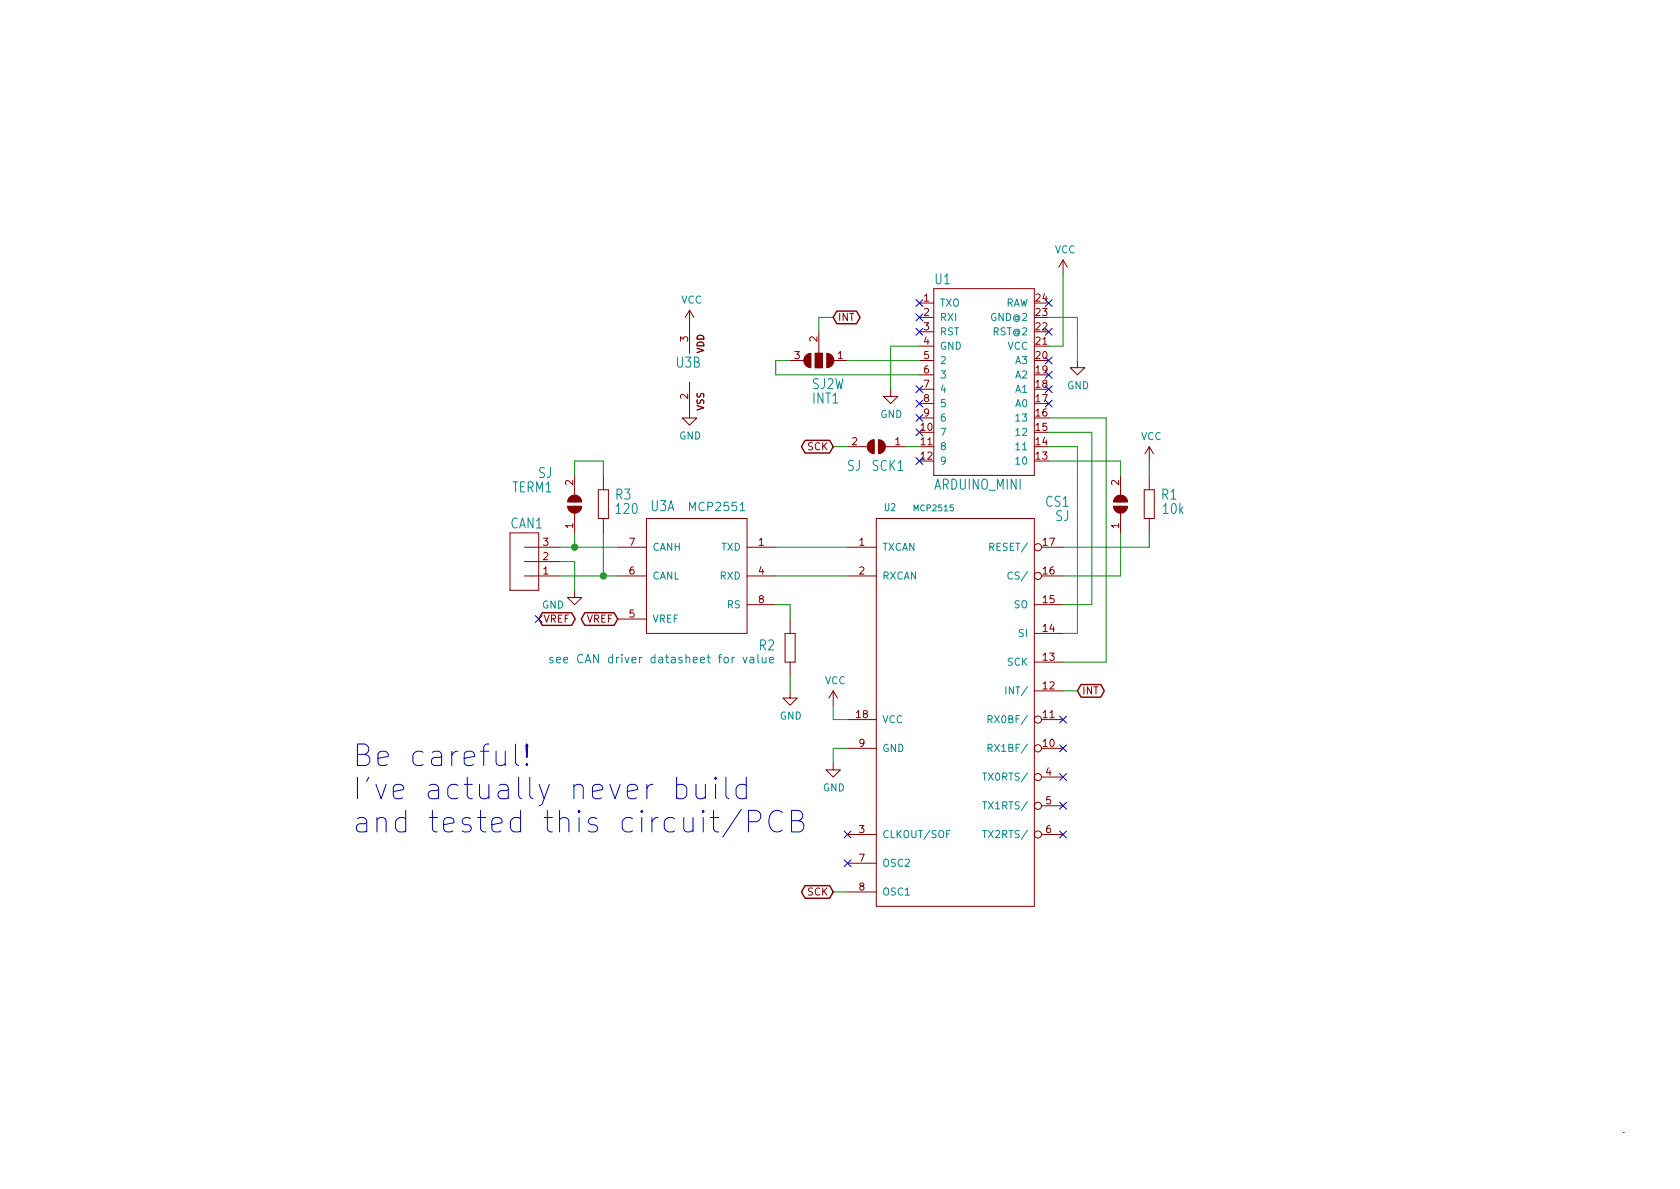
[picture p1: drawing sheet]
<?xml version="1.0" encoding="utf-8"?>
<!DOCTYPE eagle SYSTEM "eagle.dtd">
<!--
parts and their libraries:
SparkFun-Boards: Licensing: Creative Commons ShareAlike 4.0 International - https://creativecommons.org/licenses/by-sa/4.0
-->
<eagle version="7.5.0">
<drawing>
<settings>
<setting alwaysvectorfont="no"/>
<setting verticaltext="up"/>
</settings>
<grid distance="0.1" unitdist="inch" unit="inch" style="lines" multiple="1" display="no" altdistance="0.01" altunitdist="inch" altunit="inch"/>
<schematic xreflabel="%F%N/%S.%C%R" xrefpart="/%S.%C%R">
<libraries>
<library name="SparkFun-Boards">
<symbols>
<symbol name="ARDUINO_MINI">
<wire x1="-7.62" y1="15.24" x2="-7.62" y2="-17.78" width="0.254" layer="94"/>
<wire x1="-7.62" y1="-17.78" x2="10.16" y2="-17.78" width="0.254" layer="94"/>
<wire x1="10.16" y1="-17.78" x2="10.16" y2="15.24" width="0.254" layer="94"/>
<wire x1="10.16" y1="15.24" x2="-7.62" y2="15.24" width="0.254" layer="94"/>
<text x="-7.62" y="16.002" size="1.778" layer="95">&gt;NAME</text>
<text x="-7.62" y="-20.32" size="1.778" layer="96">&gt;VALUE</text>
<pin name="2" x="-10.16" y="2.54" length="short"/>
<pin name="3" x="-10.16" y="0" length="short"/>
<pin name="4" x="-10.16" y="-2.54" length="short"/>
<pin name="5" x="-10.16" y="-5.08" length="short"/>
<pin name="6" x="-10.16" y="-7.62" length="short"/>
<pin name="7" x="-10.16" y="-10.16" length="short"/>
<pin name="8" x="-10.16" y="-12.7" length="short"/>
<pin name="9" x="-10.16" y="-15.24" length="short"/>
<pin name="10" x="12.7" y="-15.24" length="short" rot="R180"/>
<pin name="11" x="12.7" y="-12.7" length="short" rot="R180"/>
<pin name="12" x="12.7" y="-10.16" length="short" rot="R180"/>
<pin name="13" x="12.7" y="-7.62" length="short" rot="R180"/>
<pin name="A0" x="12.7" y="-5.08" length="short" rot="R180"/>
<pin name="A1" x="12.7" y="-2.54" length="short" rot="R180"/>
<pin name="A2" x="12.7" y="0" length="short" rot="R180"/>
<pin name="A3" x="12.7" y="2.54" length="short" rot="R180"/>
<pin name="GND" x="-10.16" y="5.08" length="short"/>
<pin name="GND@2" x="12.7" y="10.16" length="short" rot="R180"/>
<pin name="RAW" x="12.7" y="12.7" length="short" rot="R180"/>
<pin name="RST" x="-10.16" y="7.62" length="short"/>
<pin name="RST@2" x="12.7" y="7.62" length="short" rot="R180"/>
<pin name="RXI" x="-10.16" y="10.16" length="short"/>
<pin name="TXO" x="-10.16" y="12.7" length="short"/>
<pin name="VCC" x="12.7" y="5.08" length="short" rot="R180"/>
</symbol>
</symbols>
<devicesets>
<deviceset name="ARDUINO_MINI">
<gates>
<gate name="G$1" symbol="ARDUINO_MINI" x="0" y="2.54"/>
</gates>
<devices>
<device name="" package="ARDUINO_MINI">
<connects>
<connect gate="G$1" pin="10" pad="13"/>
<connect gate="G$1" pin="11" pad="14"/>
<connect gate="G$1" pin="12" pad="15"/>
<connect gate="G$1" pin="13" pad="16"/>
<connect gate="G$1" pin="2" pad="5"/>
<connect gate="G$1" pin="3" pad="6"/>
<connect gate="G$1" pin="4" pad="7"/>
<connect gate="G$1" pin="5" pad="8"/>
<connect gate="G$1" pin="6" pad="9"/>
<connect gate="G$1" pin="7" pad="10"/>
<connect gate="G$1" pin="8" pad="11"/>
<connect gate="G$1" pin="9" pad="12"/>
<connect gate="G$1" pin="A0" pad="17"/>
<connect gate="G$1" pin="A1" pad="18"/>
<connect gate="G$1" pin="A2" pad="19"/>
<connect gate="G$1" pin="A3" pad="20"/>
<connect gate="G$1" pin="GND" pad="4"/>
<connect gate="G$1" pin="GND@2" pad="23"/>
<connect gate="G$1" pin="RAW" pad="24"/>
<connect gate="G$1" pin="RST" pad="3"/>
<connect gate="G$1" pin="RST@2" pad="22"/>
<connect gate="G$1" pin="RXI" pad="2"/>
<connect gate="G$1" pin="TXO" pad="1"/>
<connect gate="G$1" pin="VCC" pad="21"/>
</connects>
<technologies>
<technology name=""/>
</technologies>
</device>
</devices>
</deviceset>
</devicesets>
</library>
<library name="jumper">
<symbols>
<symbol name="SJ_2">
<wire x1="-0.635" y1="-1.397" x2="0.635" y2="-1.397" width="1.27" layer="94" curve="180" cap="flat"/>
<wire x1="-0.635" y1="1.397" x2="0.635" y2="1.397" width="1.27" layer="94" curve="-180" cap="flat"/>
<wire x1="1.27" y1="-0.635" x2="-1.27" y2="-0.635" width="0.1524" layer="94"/>
<wire x1="-1.27" y1="-0.635" x2="-1.27" y2="0" width="0.1524" layer="94"/>
<wire x1="-1.27" y1="0" x2="-1.27" y2="0.635" width="0.1524" layer="94"/>
<wire x1="-1.27" y1="0.635" x2="1.27" y2="0.635" width="0.1524" layer="94"/>
<wire x1="1.27" y1="0.635" x2="1.27" y2="-0.635" width="0.1524" layer="94"/>
<wire x1="-2.54" y1="0" x2="-1.27" y2="0" width="0.1524" layer="94"/>
<text x="2.54" y="0.381" size="1.778" layer="95">&gt;NAME</text>
<text x="2.54" y="-1.905" size="1.778" layer="96">&gt;VALUE</text>
<rectangle x1="-1.27" y1="-0.635" x2="1.27" y2="0.635" layer="94"/>
<pin name="3" x="0" y="-5.08" visible="pad" length="short" direction="pas" rot="R90"/>
<pin name="1" x="0" y="5.08" visible="pad" length="short" direction="pas" rot="R270"/>
<pin name="2" x="-5.08" y="0" visible="pad" length="short" direction="pas"/>
</symbol>
<symbol name="SJ">
<wire x1="0.381" y1="0.635" x2="0.381" y2="-0.635" width="1.27" layer="94" curve="-180" cap="flat"/>
<wire x1="-0.381" y1="-0.635" x2="-0.381" y2="0.635" width="1.27" layer="94" curve="-180" cap="flat"/>
<wire x1="2.54" y1="0" x2="1.651" y2="0" width="0.1524" layer="94"/>
<wire x1="-2.54" y1="0" x2="-1.651" y2="0" width="0.1524" layer="94"/>
<text x="-2.54" y="2.54" size="1.778" layer="95">&gt;NAME</text>
<text x="-2.54" y="-3.81" size="1.778" layer="96">&gt;VALUE</text>
<pin name="2" x="5.08" y="0" visible="pad" length="short" direction="pas" swaplevel="1" rot="R180"/>
<pin name="1" x="-5.08" y="0" visible="pad" length="short" direction="pas" swaplevel="1"/>
</symbol>
</symbols>
<devicesets>
<deviceset name="SJ2W" prefix="SJ" uservalue="yes">
<gates>
<gate name="G$1" symbol="SJ_2" x="0" y="0"/>
</gates>
<devices>
<device name="W" package="SJ_2W">
<connects>
<connect gate="G$1" pin="1" pad="1"/>
<connect gate="G$1" pin="2" pad="2"/>
<connect gate="G$1" pin="3" pad="3"/>
</connects>
<technologies>
<technology name=""/>
</technologies>
</device>
<device name="" package="SJ_2">
<connects>
<connect gate="G$1" pin="1" pad="1"/>
<connect gate="G$1" pin="2" pad="2"/>
<connect gate="G$1" pin="3" pad="3"/>
</connects>
<technologies>
<technology name=""/>
</technologies>
</device>
</devices>
</deviceset>
<deviceset name="SJ" prefix="SJ" uservalue="yes">
<gates>
<gate name="1" symbol="SJ" x="0" y="0"/>
</gates>
<devices>
<device name="" package="SJ">
<connects>
<connect gate="1" pin="1" pad="1"/>
<connect gate="1" pin="2" pad="2"/>
</connects>
<technologies>
<technology name=""/>
</technologies>
</device>
<device name="W" package="SJW">
<connects>
<connect gate="1" pin="1" pad="1"/>
<connect gate="1" pin="2" pad="2"/>
</connects>
<technologies>
<technology name=""/>
</technologies>
</device>
</devices>
</deviceset>
</devicesets>
</library>
<library name="MCP2515_MT">
<symbols>
<symbol name="MCP2515-DIL">
<wire x1="-12.7" y1="33.02" x2="-12.7" y2="-35.56" width="0.254" layer="94"/>
<wire x1="-12.7" y1="-35.56" x2="15.24" y2="-35.56" width="0.254" layer="94"/>
<wire x1="15.24" y1="-35.56" x2="15.24" y2="33.02" width="0.254" layer="94"/>
<wire x1="15.24" y1="33.02" x2="-12.7" y2="33.02" width="0.254" layer="94"/>
<text x="-2.54" y="35.56" size="1.27" layer="95">&gt;NAME</text>
<text x="-2.54" y="-38.1" size="1.27" layer="96">&gt;VALUE</text>
<pin name="RESET/" x="20.32" y="27.94" length="middle" direction="in" function="dot" rot="R180"/>
<pin name="CS/" x="20.32" y="22.86" length="middle" direction="in" function="dot" rot="R180"/>
<pin name="SO" x="20.32" y="17.78" length="middle" direction="out" rot="R180"/>
<pin name="SI" x="20.32" y="12.7" length="middle" direction="in" rot="R180"/>
<pin name="SCK" x="20.32" y="7.62" length="middle" direction="in" rot="R180"/>
<pin name="INT/" x="20.32" y="2.54" length="middle" direction="out" rot="R180"/>
<pin name="RX0BF/" x="20.32" y="-2.54" length="middle" function="dot" rot="R180"/>
<pin name="RX1BF/" x="20.32" y="-7.62" length="middle" function="dot" rot="R180"/>
<pin name="TX0RTS/" x="20.32" y="-12.7" length="middle" function="dot" rot="R180"/>
<pin name="VCC" x="-17.78" y="-2.54" length="middle" direction="pwr"/>
<pin name="GND" x="-17.78" y="-7.62" length="middle" direction="sup"/>
<pin name="TXCAN" x="-17.78" y="27.94" length="middle" direction="out"/>
<pin name="RXCAN" x="-17.78" y="22.86" length="middle" direction="in"/>
<pin name="OSC1" x="-17.78" y="-33.02" length="middle"/>
<pin name="OSC2" x="-17.78" y="-27.94" length="middle"/>
<pin name="CLKOUT/SOF" x="-17.78" y="-22.86" length="middle"/>
<pin name="TX1RTS/" x="20.32" y="-17.78" length="middle" function="dot" rot="R180"/>
<pin name="TX2RTS/" x="20.32" y="-22.86" length="middle" function="dot" rot="R180"/>
</symbol>
</symbols>
<devicesets>
<deviceset name="MCP2515*">
<gates>
<gate name="G$1" symbol="MCP2515-DIL" x="-5.08" y="2.54"/>
</gates>
<devices>
<device name="DIL" package="DIL18">
<connects>
<connect gate="G$1" pin="CLKOUT/SOF" pad="3"/>
<connect gate="G$1" pin="CS/" pad="16"/>
<connect gate="G$1" pin="GND" pad="9"/>
<connect gate="G$1" pin="INT/" pad="12"/>
<connect gate="G$1" pin="OSC1" pad="8"/>
<connect gate="G$1" pin="OSC2" pad="7"/>
<connect gate="G$1" pin="RESET/" pad="17"/>
<connect gate="G$1" pin="RX0BF/" pad="11"/>
<connect gate="G$1" pin="RX1BF/" pad="10"/>
<connect gate="G$1" pin="RXCAN" pad="2"/>
<connect gate="G$1" pin="SCK" pad="13"/>
<connect gate="G$1" pin="SI" pad="14"/>
<connect gate="G$1" pin="SO" pad="15"/>
<connect gate="G$1" pin="TX0RTS/" pad="4"/>
<connect gate="G$1" pin="TX1RTS/" pad="5"/>
<connect gate="G$1" pin="TX2RTS/" pad="6"/>
<connect gate="G$1" pin="TXCAN" pad="1"/>
<connect gate="G$1" pin="VCC" pad="18"/>
</connects>
<technologies>
<technology name=""/>
</technologies>
</device>
<device name="TSOP" package="TSSOP20">
<connects>
<connect gate="G$1" pin="CLKOUT/SOF" pad="3"/>
<connect gate="G$1" pin="CS/" pad="18"/>
<connect gate="G$1" pin="GND" pad="10"/>
<connect gate="G$1" pin="INT/" pad="13"/>
<connect gate="G$1" pin="OSC1" pad="9"/>
<connect gate="G$1" pin="OSC2" pad="8"/>
<connect gate="G$1" pin="RESET/" pad="19"/>
<connect gate="G$1" pin="RX0BF/" pad="12"/>
<connect gate="G$1" pin="RX1BF/" pad="11"/>
<connect gate="G$1" pin="RXCAN" pad="2"/>
<connect gate="G$1" pin="SCK" pad="14"/>
<connect gate="G$1" pin="SI" pad="16"/>
<connect gate="G$1" pin="SO" pad="17"/>
<connect gate="G$1" pin="TX0RTS/" pad="4"/>
<connect gate="G$1" pin="TX1RTS/" pad="5"/>
<connect gate="G$1" pin="TX2RTS/" pad="7"/>
<connect gate="G$1" pin="TXCAN" pad="1"/>
<connect gate="G$1" pin="VCC" pad="20"/>
</connects>
<technologies>
<technology name=""/>
</technologies>
</device>
<device name="SO" package="SO18L">
<connects>
<connect gate="G$1" pin="CLKOUT/SOF" pad="3"/>
<connect gate="G$1" pin="CS/" pad="16"/>
<connect gate="G$1" pin="GND" pad="9"/>
<connect gate="G$1" pin="INT/" pad="12"/>
<connect gate="G$1" pin="OSC1" pad="8"/>
<connect gate="G$1" pin="OSC2" pad="7"/>
<connect gate="G$1" pin="RESET/" pad="17"/>
<connect gate="G$1" pin="RX0BF/" pad="11"/>
<connect gate="G$1" pin="RX1BF/" pad="10"/>
<connect gate="G$1" pin="RXCAN" pad="2"/>
<connect gate="G$1" pin="SCK" pad="13"/>
<connect gate="G$1" pin="SI" pad="14"/>
<connect gate="G$1" pin="SO" pad="15"/>
<connect gate="G$1" pin="TX0RTS/" pad="4"/>
<connect gate="G$1" pin="TX1RTS/" pad="5"/>
<connect gate="G$1" pin="TX2RTS/" pad="6"/>
<connect gate="G$1" pin="TXCAN" pad="1"/>
<connect gate="G$1" pin="VCC" pad="18"/>
</connects>
<technologies>
<technology name=""/>
</technologies>
</device>
</devices>
</deviceset>
</devicesets>
</library>
<library name="microchip_can">
<symbols>
<symbol name="MCP2551">
<wire x1="-10.16" y1="10.16" x2="-10.16" y2="-10.16" width="0.254" layer="94"/>
<wire x1="-10.16" y1="-10.16" x2="7.62" y2="-10.16" width="0.254" layer="94"/>
<wire x1="7.62" y1="-10.16" x2="7.62" y2="10.16" width="0.254" layer="94"/>
<wire x1="7.62" y1="10.16" x2="-10.16" y2="10.16" width="0.254" layer="94"/>
<text x="-10.16" y="11.43" size="1.778" layer="95">&gt;NAME</text>
<text x="-10.16" y="-12.7" size="1.778" layer="96">&gt;VALUE</text>
<pin name="CANH" x="12.7" y="5.08" length="middle" rot="R180"/>
<pin name="CANL" x="12.7" y="0" length="middle" rot="R180"/>
<pin name="TXD" x="-15.24" y="5.08" length="middle" direction="in"/>
<pin name="RXD" x="-15.24" y="0" length="middle" direction="out"/>
<pin name="RS" x="-15.24" y="-5.08" length="middle" direction="in"/>
<pin name="VREF" x="12.7" y="-7.62" length="middle" direction="pwr" rot="R180"/>
</symbol>
<symbol name="PWRN">
<text x="-2.54" y="0" size="1.778" layer="95">&gt;NAME</text>
<text x="2.54" y="-7.62" size="1.4224" layer="95" rot="R90">VSS</text>
<text x="2.54" y="2.54" size="1.4224" layer="95" rot="R90">VDD</text>
<text x="-2.54" y="0" size="1.778" layer="95">&gt;NAME</text>
<text x="2.54" y="-7.62" size="1.4224" layer="95" rot="R90">VSS</text>
<text x="2.54" y="2.54" size="1.4224" layer="95" rot="R90">VDD</text>
<pin name="VSS" x="0" y="-7.62" visible="pad" length="middle" direction="pwr" rot="R90"/>
<pin name="VDD" x="0" y="7.62" visible="pad" length="middle" direction="pwr" rot="R270"/>
</symbol>
</symbols>
<devicesets>
<deviceset name="MCP2551" prefix="U">
<gates>
<gate name="&gt;NAME" symbol="MCP2551" x="0" y="0"/>
<gate name="P" symbol="PWRN" x="-30.48" y="2.54" addlevel="request"/>
</gates>
<devices>
<device name="P" package="DIL8">
<connects>
<connect gate="&gt;NAME" pin="CANH" pad="7"/>
<connect gate="&gt;NAME" pin="CANL" pad="6"/>
<connect gate="&gt;NAME" pin="RS" pad="8"/>
<connect gate="&gt;NAME" pin="RXD" pad="4"/>
<connect gate="&gt;NAME" pin="TXD" pad="1"/>
<connect gate="&gt;NAME" pin="VREF" pad="5"/>
<connect gate="P" pin="VDD" pad="3"/>
<connect gate="P" pin="VSS" pad="2"/>
</connects>
<technologies>
<technology name=""/>
</technologies>
</device>
<device name="SN" package="SO-08">
<connects>
<connect gate="&gt;NAME" pin="CANH" pad="7"/>
<connect gate="&gt;NAME" pin="CANL" pad="6"/>
<connect gate="&gt;NAME" pin="RS" pad="8"/>
<connect gate="&gt;NAME" pin="RXD" pad="4"/>
<connect gate="&gt;NAME" pin="TXD" pad="1"/>
<connect gate="&gt;NAME" pin="VREF" pad="5"/>
<connect gate="P" pin="VDD" pad="3"/>
<connect gate="P" pin="VSS" pad="2"/>
</connects>
<technologies>
<technology name=""/>
</technologies>
</device>
</devices>
</deviceset>
</devicesets>
</library>
<library name="supply1">
<symbols>
<symbol name="VDD">
<wire x1="1.27" y1="-1.905" x2="0" y2="0" width="0.254" layer="94"/>
<wire x1="0" y1="0" x2="-1.27" y2="-1.905" width="0.254" layer="94"/>
<wire x1="0" y1="1.27" x2="-1.27" y2="-1.905" width="0.254" layer="94"/>
<wire x1="1.27" y1="-1.905" x2="0" y2="1.27" width="0.254" layer="94"/>
<text x="-2.54" y="-2.54" size="1.778" layer="96" rot="R90">&gt;VALUE</text>
<pin name="VDD" x="0" y="-2.54" visible="off" length="short" direction="sup" rot="R90"/>
</symbol>
<symbol name="VSS">
<wire x1="-1.27" y1="1.905" x2="0" y2="0" width="0.254" layer="94"/>
<wire x1="0" y1="0" x2="1.27" y2="1.905" width="0.254" layer="94"/>
<wire x1="0" y1="-1.27" x2="1.27" y2="1.905" width="0.254" layer="94"/>
<wire x1="-1.27" y1="1.905" x2="0" y2="-1.27" width="0.254" layer="94"/>
<text x="-2.54" y="-5.08" size="1.778" layer="96" rot="R90">&gt;VALUE</text>
<pin name="VSS" x="0" y="2.54" visible="off" length="short" direction="sup" rot="R270"/>
</symbol>
</symbols>
<devicesets>
<deviceset name="VDD" prefix="VDD">
<gates>
<gate name="G$1" symbol="VDD" x="0" y="0"/>
</gates>
<devices>
<device name="">
<technologies>
<technology name=""/>
</technologies>
</device>
</devices>
</deviceset>
<deviceset name="VSS" prefix="VSS">
<gates>
<gate name="G$1" symbol="VSS" x="0" y="0"/>
</gates>
<devices>
<device name="">
<technologies>
<technology name=""/>
</technologies>
</device>
</devices>
</deviceset>
</devicesets>
</library>
<library name="con-lstb">
<symbols>
<symbol name="MA03-1">
<wire x1="3.81" y1="-5.08" x2="-1.27" y2="-5.08" width="0.4064" layer="94"/>
<wire x1="1.27" y1="2.54" x2="2.54" y2="2.54" width="0.6096" layer="94"/>
<wire x1="1.27" y1="0" x2="2.54" y2="0" width="0.6096" layer="94"/>
<wire x1="1.27" y1="-2.54" x2="2.54" y2="-2.54" width="0.6096" layer="94"/>
<wire x1="-1.27" y1="5.08" x2="-1.27" y2="-5.08" width="0.4064" layer="94"/>
<wire x1="3.81" y1="-5.08" x2="3.81" y2="5.08" width="0.4064" layer="94"/>
<wire x1="-1.27" y1="5.08" x2="3.81" y2="5.08" width="0.4064" layer="94"/>
<text x="-1.27" y="-7.62" size="1.778" layer="96">&gt;VALUE</text>
<text x="-1.27" y="5.842" size="1.778" layer="95">&gt;NAME</text>
<pin name="1" x="7.62" y="-2.54" visible="pad" length="middle" direction="pas" swaplevel="1" rot="R180"/>
<pin name="2" x="7.62" y="0" visible="pad" length="middle" direction="pas" swaplevel="1" rot="R180"/>
<pin name="3" x="7.62" y="2.54" visible="pad" length="middle" direction="pas" swaplevel="1" rot="R180"/>
</symbol>
</symbols>
<devicesets>
<deviceset name="MA03-1" prefix="SV" uservalue="yes">
<gates>
<gate name="G$1" symbol="MA03-1" x="0" y="0"/>
</gates>
<devices>
<device name="" package="MA03-1">
<connects>
<connect gate="G$1" pin="1" pad="1"/>
<connect gate="G$1" pin="2" pad="2"/>
<connect gate="G$1" pin="3" pad="3"/>
</connects>
<technologies>
<technology name="">
<attribute name="MF" value="" constant="no"/>
<attribute name="MPN" value="" constant="no"/>
<attribute name="OC_FARNELL" value="unknown" constant="no"/>
<attribute name="OC_NEWARK" value="unknown" constant="no"/>
</technology>
</technologies>
</device>
</devices>
</deviceset>
</devicesets>
</library>
<library name="rcl">
<symbols>
<symbol name="R-EU">
<wire x1="-2.54" y1="-0.889" x2="2.54" y2="-0.889" width="0.254" layer="94"/>
<wire x1="2.54" y1="0.889" x2="-2.54" y2="0.889" width="0.254" layer="94"/>
<wire x1="2.54" y1="-0.889" x2="2.54" y2="0.889" width="0.254" layer="94"/>
<wire x1="-2.54" y1="-0.889" x2="-2.54" y2="0.889" width="0.254" layer="94"/>
<text x="-3.81" y="1.4986" size="1.778" layer="95">&gt;NAME</text>
<text x="-3.81" y="-3.302" size="1.778" layer="96">&gt;VALUE</text>
<pin name="2" x="5.08" y="0" visible="off" length="short" direction="pas" swaplevel="1" rot="R180"/>
<pin name="1" x="-5.08" y="0" visible="off" length="short" direction="pas" swaplevel="1"/>
</symbol>
</symbols>
<devicesets>
<deviceset name="R-EU_" prefix="R" uservalue="yes">
<gates>
<gate name="G$1" symbol="R-EU" x="0" y="0"/>
</gates>
<devices>
<device name="R0402" package="R0402">
<connects>
<connect gate="G$1" pin="1" pad="1"/>
<connect gate="G$1" pin="2" pad="2"/>
</connects>
<technologies>
<technology name=""/>
</technologies>
</device>
<device name="R0603" package="R0603">
<connects>
<connect gate="G$1" pin="1" pad="1"/>
<connect gate="G$1" pin="2" pad="2"/>
</connects>
<technologies>
<technology name=""/>
</technologies>
</device>
<device name="R0805" package="R0805">
<connects>
<connect gate="G$1" pin="1" pad="1"/>
<connect gate="G$1" pin="2" pad="2"/>
</connects>
<technologies>
<technology name=""/>
</technologies>
</device>
<device name="R0805W" package="R0805W">
<connects>
<connect gate="G$1" pin="1" pad="1"/>
<connect gate="G$1" pin="2" pad="2"/>
</connects>
<technologies>
<technology name=""/>
</technologies>
</device>
<device name="R1206" package="R1206">
<connects>
<connect gate="G$1" pin="1" pad="1"/>
<connect gate="G$1" pin="2" pad="2"/>
</connects>
<technologies>
<technology name=""/>
</technologies>
</device>
<device name="R1206W" package="R1206W">
<connects>
<connect gate="G$1" pin="1" pad="1"/>
<connect gate="G$1" pin="2" pad="2"/>
</connects>
<technologies>
<technology name=""/>
</technologies>
</device>
<device name="R1210" package="R1210">
<connects>
<connect gate="G$1" pin="1" pad="1"/>
<connect gate="G$1" pin="2" pad="2"/>
</connects>
<technologies>
<technology name=""/>
</technologies>
</device>
<device name="R1210W" package="R1210W">
<connects>
<connect gate="G$1" pin="1" pad="1"/>
<connect gate="G$1" pin="2" pad="2"/>
</connects>
<technologies>
<technology name=""/>
</technologies>
</device>
<device name="R2010" package="R2010">
<connects>
<connect gate="G$1" pin="1" pad="1"/>
<connect gate="G$1" pin="2" pad="2"/>
</connects>
<technologies>
<technology name=""/>
</technologies>
</device>
<device name="R2010W" package="R2010W">
<connects>
<connect gate="G$1" pin="1" pad="1"/>
<connect gate="G$1" pin="2" pad="2"/>
</connects>
<technologies>
<technology name=""/>
</technologies>
</device>
<device name="R2012" package="R2012">
<connects>
<connect gate="G$1" pin="1" pad="1"/>
<connect gate="G$1" pin="2" pad="2"/>
</connects>
<technologies>
<technology name=""/>
</technologies>
</device>
<device name="R2012W" package="R2012W">
<connects>
<connect gate="G$1" pin="1" pad="1"/>
<connect gate="G$1" pin="2" pad="2"/>
</connects>
<technologies>
<technology name=""/>
</technologies>
</device>
<device name="R2512" package="R2512">
<connects>
<connect gate="G$1" pin="1" pad="1"/>
<connect gate="G$1" pin="2" pad="2"/>
</connects>
<technologies>
<technology name=""/>
</technologies>
</device>
<device name="R2512W" package="R2512W">
<connects>
<connect gate="G$1" pin="1" pad="1"/>
<connect gate="G$1" pin="2" pad="2"/>
</connects>
<technologies>
<technology name=""/>
</technologies>
</device>
<device name="R3216" package="R3216">
<connects>
<connect gate="G$1" pin="1" pad="1"/>
<connect gate="G$1" pin="2" pad="2"/>
</connects>
<technologies>
<technology name=""/>
</technologies>
</device>
<device name="R3216W" package="R3216W">
<connects>
<connect gate="G$1" pin="1" pad="1"/>
<connect gate="G$1" pin="2" pad="2"/>
</connects>
<technologies>
<technology name=""/>
</technologies>
</device>
<device name="R3225" package="R3225">
<connects>
<connect gate="G$1" pin="1" pad="1"/>
<connect gate="G$1" pin="2" pad="2"/>
</connects>
<technologies>
<technology name=""/>
</technologies>
</device>
<device name="R3225W" package="R3225W">
<connects>
<connect gate="G$1" pin="1" pad="1"/>
<connect gate="G$1" pin="2" pad="2"/>
</connects>
<technologies>
<technology name=""/>
</technologies>
</device>
<device name="R5025" package="R5025">
<connects>
<connect gate="G$1" pin="1" pad="1"/>
<connect gate="G$1" pin="2" pad="2"/>
</connects>
<technologies>
<technology name=""/>
</technologies>
</device>
<device name="R5025W" package="R5025W">
<connects>
<connect gate="G$1" pin="1" pad="1"/>
<connect gate="G$1" pin="2" pad="2"/>
</connects>
<technologies>
<technology name=""/>
</technologies>
</device>
<device name="R6332" package="R6332">
<connects>
<connect gate="G$1" pin="1" pad="1"/>
<connect gate="G$1" pin="2" pad="2"/>
</connects>
<technologies>
<technology name=""/>
</technologies>
</device>
<device name="R6332W" package="R6332W">
<connects>
<connect gate="G$1" pin="1" pad="1"/>
<connect gate="G$1" pin="2" pad="2"/>
</connects>
<technologies>
<technology name=""/>
</technologies>
</device>
<device name="M0805" package="M0805">
<connects>
<connect gate="G$1" pin="1" pad="1"/>
<connect gate="G$1" pin="2" pad="2"/>
</connects>
<technologies>
<technology name=""/>
</technologies>
</device>
<device name="M1206" package="M1206">
<connects>
<connect gate="G$1" pin="1" pad="1"/>
<connect gate="G$1" pin="2" pad="2"/>
</connects>
<technologies>
<technology name=""/>
</technologies>
</device>
<device name="M1406" package="M1406">
<connects>
<connect gate="G$1" pin="1" pad="1"/>
<connect gate="G$1" pin="2" pad="2"/>
</connects>
<technologies>
<technology name=""/>
</technologies>
</device>
<device name="M2012" package="M2012">
<connects>
<connect gate="G$1" pin="1" pad="1"/>
<connect gate="G$1" pin="2" pad="2"/>
</connects>
<technologies>
<technology name=""/>
</technologies>
</device>
<device name="M2309" package="M2309">
<connects>
<connect gate="G$1" pin="1" pad="1"/>
<connect gate="G$1" pin="2" pad="2"/>
</connects>
<technologies>
<technology name=""/>
</technologies>
</device>
<device name="M3216" package="M3216">
<connects>
<connect gate="G$1" pin="1" pad="1"/>
<connect gate="G$1" pin="2" pad="2"/>
</connects>
<technologies>
<technology name=""/>
</technologies>
</device>
<device name="M3516" package="M3516">
<connects>
<connect gate="G$1" pin="1" pad="1"/>
<connect gate="G$1" pin="2" pad="2"/>
</connects>
<technologies>
<technology name=""/>
</technologies>
</device>
<device name="M5923" package="M5923">
<connects>
<connect gate="G$1" pin="1" pad="1"/>
<connect gate="G$1" pin="2" pad="2"/>
</connects>
<technologies>
<technology name=""/>
</technologies>
</device>
<device name="0204/5" package="0204/5">
<connects>
<connect gate="G$1" pin="1" pad="1"/>
<connect gate="G$1" pin="2" pad="2"/>
</connects>
<technologies>
<technology name=""/>
</technologies>
</device>
<device name="0204/7" package="0204/7">
<connects>
<connect gate="G$1" pin="1" pad="1"/>
<connect gate="G$1" pin="2" pad="2"/>
</connects>
<technologies>
<technology name=""/>
</technologies>
</device>
<device name="0204/2V" package="0204V">
<connects>
<connect gate="G$1" pin="1" pad="1"/>
<connect gate="G$1" pin="2" pad="2"/>
</connects>
<technologies>
<technology name=""/>
</technologies>
</device>
<device name="0207/10" package="0207/10">
<connects>
<connect gate="G$1" pin="1" pad="1"/>
<connect gate="G$1" pin="2" pad="2"/>
</connects>
<technologies>
<technology name=""/>
</technologies>
</device>
<device name="0207/12" package="0207/12">
<connects>
<connect gate="G$1" pin="1" pad="1"/>
<connect gate="G$1" pin="2" pad="2"/>
</connects>
<technologies>
<technology name=""/>
</technologies>
</device>
<device name="0207/15" package="0207/15">
<connects>
<connect gate="G$1" pin="1" pad="1"/>
<connect gate="G$1" pin="2" pad="2"/>
</connects>
<technologies>
<technology name=""/>
</technologies>
</device>
<device name="0207/2V" package="0207/2V">
<connects>
<connect gate="G$1" pin="1" pad="1"/>
<connect gate="G$1" pin="2" pad="2"/>
</connects>
<technologies>
<technology name=""/>
</technologies>
</device>
<device name="0207/5V" package="0207/5V">
<connects>
<connect gate="G$1" pin="1" pad="1"/>
<connect gate="G$1" pin="2" pad="2"/>
</connects>
<technologies>
<technology name=""/>
</technologies>
</device>
<device name="0207/7" package="0207/7">
<connects>
<connect gate="G$1" pin="1" pad="1"/>
<connect gate="G$1" pin="2" pad="2"/>
</connects>
<technologies>
<technology name=""/>
</technologies>
</device>
<device name="0309/10" package="0309/10">
<connects>
<connect gate="G$1" pin="1" pad="1"/>
<connect gate="G$1" pin="2" pad="2"/>
</connects>
<technologies>
<technology name=""/>
</technologies>
</device>
<device name="0309/12" package="0309/12">
<connects>
<connect gate="G$1" pin="1" pad="1"/>
<connect gate="G$1" pin="2" pad="2"/>
</connects>
<technologies>
<technology name=""/>
</technologies>
</device>
<device name="0309/V" package="0309V">
<connects>
<connect gate="G$1" pin="1" pad="1"/>
<connect gate="G$1" pin="2" pad="2"/>
</connects>
<technologies>
<technology name=""/>
</technologies>
</device>
<device name="0411/12" package="0411/12">
<connects>
<connect gate="G$1" pin="1" pad="1"/>
<connect gate="G$1" pin="2" pad="2"/>
</connects>
<technologies>
<technology name=""/>
</technologies>
</device>
<device name="0411/15" package="0411/15">
<connects>
<connect gate="G$1" pin="1" pad="1"/>
<connect gate="G$1" pin="2" pad="2"/>
</connects>
<technologies>
<technology name=""/>
</technologies>
</device>
<device name="0411/3V" package="0411V">
<connects>
<connect gate="G$1" pin="1" pad="1"/>
<connect gate="G$1" pin="2" pad="2"/>
</connects>
<technologies>
<technology name=""/>
</technologies>
</device>
<device name="0414/15" package="0414/15">
<connects>
<connect gate="G$1" pin="1" pad="1"/>
<connect gate="G$1" pin="2" pad="2"/>
</connects>
<technologies>
<technology name=""/>
</technologies>
</device>
<device name="0414/5V" package="0414V">
<connects>
<connect gate="G$1" pin="1" pad="1"/>
<connect gate="G$1" pin="2" pad="2"/>
</connects>
<technologies>
<technology name=""/>
</technologies>
</device>
<device name="0617/17" package="0617/17">
<connects>
<connect gate="G$1" pin="1" pad="1"/>
<connect gate="G$1" pin="2" pad="2"/>
</connects>
<technologies>
<technology name=""/>
</technologies>
</device>
<device name="0617/22" package="0617/22">
<connects>
<connect gate="G$1" pin="1" pad="1"/>
<connect gate="G$1" pin="2" pad="2"/>
</connects>
<technologies>
<technology name=""/>
</technologies>
</device>
<device name="0617/5V" package="0617V">
<connects>
<connect gate="G$1" pin="1" pad="1"/>
<connect gate="G$1" pin="2" pad="2"/>
</connects>
<technologies>
<technology name=""/>
</technologies>
</device>
<device name="0922/22" package="0922/22">
<connects>
<connect gate="G$1" pin="1" pad="1"/>
<connect gate="G$1" pin="2" pad="2"/>
</connects>
<technologies>
<technology name=""/>
</technologies>
</device>
<device name="0613/5V" package="P0613V">
<connects>
<connect gate="G$1" pin="1" pad="1"/>
<connect gate="G$1" pin="2" pad="2"/>
</connects>
<technologies>
<technology name=""/>
</technologies>
</device>
<device name="0613/15" package="P0613/15">
<connects>
<connect gate="G$1" pin="1" pad="1"/>
<connect gate="G$1" pin="2" pad="2"/>
</connects>
<technologies>
<technology name=""/>
</technologies>
</device>
<device name="0817/22" package="P0817/22">
<connects>
<connect gate="G$1" pin="1" pad="1"/>
<connect gate="G$1" pin="2" pad="2"/>
</connects>
<technologies>
<technology name=""/>
</technologies>
</device>
<device name="0817/7V" package="P0817V">
<connects>
<connect gate="G$1" pin="1" pad="1"/>
<connect gate="G$1" pin="2" pad="2"/>
</connects>
<technologies>
<technology name=""/>
</technologies>
</device>
<device name="V234/12" package="V234/12">
<connects>
<connect gate="G$1" pin="1" pad="1"/>
<connect gate="G$1" pin="2" pad="2"/>
</connects>
<technologies>
<technology name=""/>
</technologies>
</device>
<device name="V235/17" package="V235/17">
<connects>
<connect gate="G$1" pin="1" pad="1"/>
<connect gate="G$1" pin="2" pad="2"/>
</connects>
<technologies>
<technology name=""/>
</technologies>
</device>
<device name="V526-0" package="V526-0">
<connects>
<connect gate="G$1" pin="1" pad="1"/>
<connect gate="G$1" pin="2" pad="2"/>
</connects>
<technologies>
<technology name=""/>
</technologies>
</device>
<device name="MELF0102R" package="MINI_MELF-0102R">
<connects>
<connect gate="G$1" pin="1" pad="1"/>
<connect gate="G$1" pin="2" pad="2"/>
</connects>
<technologies>
<technology name=""/>
</technologies>
</device>
<device name="MELF0102W" package="MINI_MELF-0102W">
<connects>
<connect gate="G$1" pin="1" pad="1"/>
<connect gate="G$1" pin="2" pad="2"/>
</connects>
<technologies>
<technology name=""/>
</technologies>
</device>
<device name="MELF0204R" package="MINI_MELF-0204R">
<connects>
<connect gate="G$1" pin="1" pad="1"/>
<connect gate="G$1" pin="2" pad="2"/>
</connects>
<technologies>
<technology name=""/>
</technologies>
</device>
<device name="MELF0204W" package="MINI_MELF-0204W">
<connects>
<connect gate="G$1" pin="1" pad="1"/>
<connect gate="G$1" pin="2" pad="2"/>
</connects>
<technologies>
<technology name=""/>
</technologies>
</device>
<device name="MELF0207R" package="MINI_MELF-0207R">
<connects>
<connect gate="G$1" pin="1" pad="1"/>
<connect gate="G$1" pin="2" pad="2"/>
</connects>
<technologies>
<technology name=""/>
</technologies>
</device>
<device name="MELF0207W" package="MINI_MELF-0207W">
<connects>
<connect gate="G$1" pin="1" pad="1"/>
<connect gate="G$1" pin="2" pad="2"/>
</connects>
<technologies>
<technology name=""/>
</technologies>
</device>
<device name="0922V" package="0922V">
<connects>
<connect gate="G$1" pin="1" pad="1"/>
<connect gate="G$1" pin="2" pad="2"/>
</connects>
<technologies>
<technology name=""/>
</technologies>
</device>
<device name="RDH/15" package="RDH/15">
<connects>
<connect gate="G$1" pin="1" pad="1"/>
<connect gate="G$1" pin="2" pad="2"/>
</connects>
<technologies>
<technology name=""/>
</technologies>
</device>
<device name="MELF0102AX" package="MINI_MELF-0102AX">
<connects>
<connect gate="G$1" pin="1" pad="1"/>
<connect gate="G$1" pin="2" pad="2"/>
</connects>
<technologies>
<technology name=""/>
</technologies>
</device>
<device name="R0201" package="R0201">
<connects>
<connect gate="G$1" pin="1" pad="1"/>
<connect gate="G$1" pin="2" pad="2"/>
</connects>
<technologies>
<technology name=""/>
</technologies>
</device>
<device name="VTA52" package="VTA52">
<connects>
<connect gate="G$1" pin="1" pad="1"/>
<connect gate="G$1" pin="2" pad="2"/>
</connects>
<technologies>
<technology name=""/>
</technologies>
</device>
<device name="VTA53" package="VTA53">
<connects>
<connect gate="G$1" pin="1" pad="1"/>
<connect gate="G$1" pin="2" pad="2"/>
</connects>
<technologies>
<technology name=""/>
</technologies>
</device>
<device name="VTA54" package="VTA54">
<connects>
<connect gate="G$1" pin="1" pad="1"/>
<connect gate="G$1" pin="2" pad="2"/>
</connects>
<technologies>
<technology name=""/>
</technologies>
</device>
<device name="VTA55" package="VTA55">
<connects>
<connect gate="G$1" pin="1" pad="1"/>
<connect gate="G$1" pin="2" pad="2"/>
</connects>
<technologies>
<technology name=""/>
</technologies>
</device>
<device name="VTA56" package="VTA56">
<connects>
<connect gate="G$1" pin="1" pad="1"/>
<connect gate="G$1" pin="2" pad="2"/>
</connects>
<technologies>
<technology name=""/>
</technologies>
</device>
<device name="VMTA55" package="VMTA55">
<connects>
<connect gate="G$1" pin="1" pad="1"/>
<connect gate="G$1" pin="2" pad="2"/>
</connects>
<technologies>
<technology name=""/>
</technologies>
</device>
<device name="VMTB60" package="VMTB60">
<connects>
<connect gate="G$1" pin="1" pad="1"/>
<connect gate="G$1" pin="2" pad="2"/>
</connects>
<technologies>
<technology name=""/>
</technologies>
</device>
<device name="R4527" package="R4527">
<connects>
<connect gate="G$1" pin="1" pad="1"/>
<connect gate="G$1" pin="2" pad="2"/>
</connects>
<technologies>
<technology name=""/>
</technologies>
</device>
<device name="WSC0001" package="WSC0001">
<connects>
<connect gate="G$1" pin="1" pad="1"/>
<connect gate="G$1" pin="2" pad="2"/>
</connects>
<technologies>
<technology name=""/>
</technologies>
</device>
<device name="WSC0002" package="WSC0002">
<connects>
<connect gate="G$1" pin="1" pad="1"/>
<connect gate="G$1" pin="2" pad="2"/>
</connects>
<technologies>
<technology name=""/>
</technologies>
</device>
<device name="WSC01/2" package="WSC01/2">
<connects>
<connect gate="G$1" pin="1" pad="1"/>
<connect gate="G$1" pin="2" pad="2"/>
</connects>
<technologies>
<technology name=""/>
</technologies>
</device>
<device name="WSC2515" package="WSC2515">
<connects>
<connect gate="G$1" pin="1" pad="1"/>
<connect gate="G$1" pin="2" pad="2"/>
</connects>
<technologies>
<technology name=""/>
</technologies>
</device>
<device name="WSC4527" package="WSC4527">
<connects>
<connect gate="G$1" pin="1" pad="1"/>
<connect gate="G$1" pin="2" pad="2"/>
</connects>
<technologies>
<technology name=""/>
</technologies>
</device>
<device name="WSC6927" package="WSC6927">
<connects>
<connect gate="G$1" pin="1" pad="1"/>
<connect gate="G$1" pin="2" pad="2"/>
</connects>
<technologies>
<technology name=""/>
</technologies>
</device>
<device name="R1218" package="R1218">
<connects>
<connect gate="G$1" pin="1" pad="1"/>
<connect gate="G$1" pin="2" pad="2"/>
</connects>
<technologies>
<technology name=""/>
</technologies>
</device>
<device name="1812X7R" package="1812X7R">
<connects>
<connect gate="G$1" pin="1" pad="1"/>
<connect gate="G$1" pin="2" pad="2"/>
</connects>
<technologies>
<technology name=""/>
</technologies>
</device>
<device name="PRL1632" package="PRL1632">
<connects>
<connect gate="G$1" pin="1" pad="1"/>
<connect gate="G$1" pin="2" pad="2"/>
</connects>
<technologies>
<technology name=""/>
</technologies>
</device>
<device name="01005" package="R01005">
<connects>
<connect gate="G$1" pin="1" pad="1"/>
<connect gate="G$1" pin="2" pad="2"/>
</connects>
<technologies>
<technology name=""/>
</technologies>
</device>
</devices>
</deviceset>
</devicesets>
</library>
</libraries>
<attributes>
</attributes>
<variantdefs>
</variantdefs>
<classes>
<class number="0" name="default" width="0" drill="0">
</class>
</classes>
<parts>
<part name="U1" library="SparkFun-Boards" deviceset="ARDUINO_MINI" device=""/>
<part name="U2" library="MCP2515_MT" deviceset="MCP2515*" device="SO"/>
<part name="U3" library="microchip_can" deviceset="MCP2551" device="SN"/>
<part name="CS" library="jumper" deviceset="SJ" device=""/>
<part name="CAN" library="con-lstb" deviceset="MA03-1" device=""/>
<part name="R1" library="rcl" deviceset="R-EU_" device="0207/10" value="10k"/>
<part name="R2" library="rcl" deviceset="R-EU_" device="0207/10"/>
<part name="VDD1" library="supply1" deviceset="VDD" device=""/>
<part name="VSS1" library="supply1" deviceset="VSS" device=""/>
<part name="VSS2" library="supply1" deviceset="VSS" device=""/>
<part name="VSS3" library="supply1" deviceset="VSS" device=""/>
<part name="VSS4" library="supply1" deviceset="VSS" device=""/>
<part name="TERM" library="jumper" deviceset="SJ" device=""/>
<part name="R3" library="rcl" deviceset="R-EU_" device="0207/10" value="120"/>
<part name="VDD2" library="supply1" deviceset="VDD" device=""/>
<part name="INT" library="jumper" deviceset="SJ2W" device=""/>
<part name="VDD3" library="supply1" deviceset="VDD" device=""/>
<part name="VSS5" library="supply1" deviceset="VSS" device=""/>
<part name="SCK" library="jumper" deviceset="SJ" device=""/>
</parts>
<sheets>
<sheet>
<plain>
</plain>
<instances>
<instance part="U1" gate="G$1" x="0" y="0"/>
<instance part="U2" gate="G$1" x="-5.08" y="-58.42"/>
<instance part="U3" gate="&gt;NAME" x="-50.8" y="-35.56" rot="MR0"/>
<instance part="CS" gate="1" x="25.4" y="-22.86" rot="R90"/>
<instance part="CAN" gate="G$1" x="-81.28" y="-33.02"/>
<instance part="R1" gate="G$1" x="30.48" y="-22.86" rot="R90"/>
<instance part="R2" gate="G$1" x="-33.02" y="-48.26" rot="R90"/>
<instance part="VDD1" gate="G$1" x="15.24" y="20.32"/>
<instance part="VSS1" gate="G$1" x="-25.4" y="-71.12"/>
<instance part="VSS2" gate="G$1" x="-15.24" y="-5.08"/>
<instance part="VSS3" gate="G$1" x="17.78" y="0"/>
<instance part="VSS4" gate="G$1" x="-71.12" y="-40.64"/>
<instance part="TERM" gate="1" x="-71.12" y="-22.86" rot="R90"/>
<instance part="R3" gate="G$1" x="-66.04" y="-22.86" rot="R90"/>
<instance part="VDD2" gate="G$1" x="30.48" y="-12.7"/>
<instance part="INT" gate="G$1" x="-27.94" y="2.54" rot="R270"/>
<instance part="VDD3" gate="G$1" x="-25.4" y="-55.88"/>
<instance part="VSS5" gate="G$1" x="-33.02" y="-58.42"/>
<instance part="SCK" gate="1" x="-17.78" y="-12.7" rot="R180"/>
</instances>
<busses>
</busses>
<nets>
<net name="N$1" class="0">
<segment>
<pinref part="U1" gate="G$1" pin="11"/>
<wire x1="12.7" y1="-12.7" x2="17.78" y2="-12.7" width="0.1524" layer="91"/>
<wire x1="17.78" y1="-12.7" x2="17.78" y2="-45.72" width="0.1524" layer="91"/>
<pinref part="U2" gate="G$1" pin="SI"/>
<wire x1="17.78" y1="-45.72" x2="15.24" y2="-45.72" width="0.1524" layer="91"/>
</segment>
</net>
<net name="N$2" class="0">
<segment>
<pinref part="U1" gate="G$1" pin="12"/>
<wire x1="12.7" y1="-10.16" x2="20.32" y2="-10.16" width="0.1524" layer="91"/>
<wire x1="20.32" y1="-10.16" x2="20.32" y2="-40.64" width="0.1524" layer="91"/>
<pinref part="U2" gate="G$1" pin="SO"/>
<wire x1="15.24" y1="-40.64" x2="20.32" y2="-40.64" width="0.1524" layer="91"/>
</segment>
</net>
<net name="N$3" class="0">
<segment>
<pinref part="U2" gate="G$1" pin="SCK"/>
<wire x1="15.24" y1="-50.8" x2="22.86" y2="-50.8" width="0.1524" layer="91"/>
<wire x1="22.86" y1="-50.8" x2="22.86" y2="-7.62" width="0.1524" layer="91"/>
<pinref part="U1" gate="G$1" pin="13"/>
<wire x1="22.86" y1="-7.62" x2="12.7" y2="-7.62" width="0.1524" layer="91"/>
</segment>
</net>
<net name="N$4" class="0">
<segment>
<pinref part="U2" gate="G$1" pin="CS/"/>
<pinref part="CS" gate="1" pin="1"/>
<wire x1="15.24" y1="-35.56" x2="25.4" y2="-35.56" width="0.1524" layer="91"/>
<wire x1="25.4" y1="-35.56" x2="25.4" y2="-27.94" width="0.1524" layer="91"/>
</segment>
</net>
<net name="N$5" class="0">
<segment>
<pinref part="U1" gate="G$1" pin="10"/>
<pinref part="CS" gate="1" pin="2"/>
<wire x1="12.7" y1="-15.24" x2="25.4" y2="-15.24" width="0.1524" layer="91"/>
<wire x1="25.4" y1="-15.24" x2="25.4" y2="-17.78" width="0.1524" layer="91"/>
</segment>
</net>
<net name="N$6" class="0">
<segment>
<pinref part="U2" gate="G$1" pin="TXCAN"/>
<pinref part="U3" gate="&gt;NAME" pin="TXD"/>
<wire x1="-35.56" y1="-30.48" x2="-22.86" y2="-30.48" width="0.1524" layer="91"/>
</segment>
</net>
<net name="N$7" class="0">
<segment>
<pinref part="U2" gate="G$1" pin="RXCAN"/>
<pinref part="U3" gate="&gt;NAME" pin="RXD"/>
<wire x1="-35.56" y1="-35.56" x2="-22.86" y2="-35.56" width="0.1524" layer="91"/>
</segment>
</net>
<net name="N$8" class="0">
<segment>
<pinref part="U3" gate="&gt;NAME" pin="CANL"/>
<pinref part="CAN" gate="G$1" pin="1"/>
<wire x1="-73.66" y1="-35.56" x2="-66.04" y2="-35.56" width="0.1524" layer="91"/>
<pinref part="R3" gate="G$1" pin="1"/>
<wire x1="-66.04" y1="-35.56" x2="-63.5" y2="-35.56" width="0.1524" layer="91"/>
<wire x1="-66.04" y1="-27.94" x2="-66.04" y2="-35.56" width="0.1524" layer="91"/>
<junction x="-66.04" y="-35.56"/>
</segment>
</net>
<net name="N$9" class="0">
<segment>
<pinref part="U3" gate="&gt;NAME" pin="CANH"/>
<pinref part="CAN" gate="G$1" pin="3"/>
<wire x1="-73.66" y1="-30.48" x2="-71.12" y2="-30.48" width="0.1524" layer="91"/>
<pinref part="TERM" gate="1" pin="1"/>
<wire x1="-71.12" y1="-30.48" x2="-63.5" y2="-30.48" width="0.1524" layer="91"/>
<wire x1="-71.12" y1="-27.94" x2="-71.12" y2="-30.48" width="0.1524" layer="91"/>
<junction x="-71.12" y="-30.48"/>
</segment>
</net>
<net name="VSS" class="0">
<segment>
<pinref part="U2" gate="G$1" pin="GND"/>
<wire x1="-22.86" y1="-66.04" x2="-25.4" y2="-66.04" width="0.1524" layer="91"/>
<pinref part="VSS1" gate="G$1" pin="VSS"/>
<wire x1="-25.4" y1="-66.04" x2="-25.4" y2="-68.58" width="0.1524" layer="91"/>
</segment>
<segment>
<pinref part="U1" gate="G$1" pin="GND"/>
<wire x1="-10.16" y1="5.08" x2="-15.24" y2="5.08" width="0.1524" layer="91"/>
<wire x1="-15.24" y1="5.08" x2="-15.24" y2="-2.54" width="0.1524" layer="91"/>
<pinref part="VSS2" gate="G$1" pin="VSS"/>
</segment>
<segment>
<pinref part="U1" gate="G$1" pin="GND@2"/>
<wire x1="12.7" y1="10.16" x2="17.78" y2="10.16" width="0.1524" layer="91"/>
<pinref part="VSS3" gate="G$1" pin="VSS"/>
<wire x1="17.78" y1="10.16" x2="17.78" y2="2.54" width="0.1524" layer="91"/>
</segment>
<segment>
<pinref part="CAN" gate="G$1" pin="2"/>
<wire x1="-73.66" y1="-33.02" x2="-71.12" y2="-33.02" width="0.1524" layer="91"/>
<wire x1="-71.12" y1="-33.02" x2="-71.12" y2="-38.1" width="0.1524" layer="91"/>
<pinref part="VSS4" gate="G$1" pin="VSS"/>
</segment>
<segment>
<pinref part="R2" gate="G$1" pin="1"/>
<pinref part="VSS5" gate="G$1" pin="VSS"/>
<wire x1="-33.02" y1="-55.88" x2="-33.02" y2="-53.34" width="0.1524" layer="91"/>
</segment>
</net>
<net name="VDD" class="0">
<segment>
<pinref part="U1" gate="G$1" pin="VCC"/>
<pinref part="VDD1" gate="G$1" pin="VDD"/>
<wire x1="12.7" y1="5.08" x2="15.24" y2="5.08" width="0.1524" layer="91"/>
<wire x1="15.24" y1="5.08" x2="15.24" y2="17.78" width="0.1524" layer="91"/>
</segment>
<segment>
<pinref part="R1" gate="G$1" pin="2"/>
<pinref part="VDD2" gate="G$1" pin="VDD"/>
<wire x1="30.48" y1="-15.24" x2="30.48" y2="-17.78" width="0.1524" layer="91"/>
</segment>
<segment>
<pinref part="VDD3" gate="G$1" pin="VDD"/>
<wire x1="-25.4" y1="-58.42" x2="-25.4" y2="-60.96" width="0.1524" layer="91"/>
<pinref part="U2" gate="G$1" pin="VCC"/>
<wire x1="-25.4" y1="-60.96" x2="-22.86" y2="-60.96" width="0.1524" layer="91"/>
</segment>
</net>
<net name="N$12" class="0">
<segment>
<pinref part="R3" gate="G$1" pin="2"/>
<wire x1="-66.04" y1="-17.78" x2="-66.04" y2="-15.24" width="0.1524" layer="91"/>
<pinref part="TERM" gate="1" pin="2"/>
<wire x1="-66.04" y1="-15.24" x2="-71.12" y2="-15.24" width="0.1524" layer="91"/>
<wire x1="-71.12" y1="-15.24" x2="-71.12" y2="-17.78" width="0.1524" layer="91"/>
</segment>
</net>
<net name="N$13" class="0">
<segment>
<pinref part="U2" gate="G$1" pin="RESET/"/>
<pinref part="R1" gate="G$1" pin="1"/>
<wire x1="15.24" y1="-30.48" x2="30.48" y2="-30.48" width="0.1524" layer="91"/>
<wire x1="30.48" y1="-30.48" x2="30.48" y2="-27.94" width="0.1524" layer="91"/>
</segment>
</net>
<net name="N$11" class="0">
<segment>
<pinref part="U1" gate="G$1" pin="2"/>
<pinref part="INT" gate="G$1" pin="1"/>
<wire x1="-10.16" y1="2.54" x2="-22.86" y2="2.54" width="0.1524" layer="91"/>
</segment>
</net>
<net name="N$15" class="0">
<segment>
<pinref part="INT" gate="G$1" pin="3"/>
<wire x1="-33.02" y1="2.54" x2="-35.56" y2="2.54" width="0.1524" layer="91"/>
<wire x1="-35.56" y1="2.54" x2="-35.56" y2="0" width="0.1524" layer="91"/>
<pinref part="U1" gate="G$1" pin="3"/>
<wire x1="-35.56" y1="0" x2="-10.16" y2="0" width="0.1524" layer="91"/>
</segment>
</net>
<net name="INT" class="0">
<segment>
<pinref part="INT" gate="G$1" pin="2"/>
<wire x1="-27.94" y1="7.62" x2="-27.94" y2="10.16" width="0.1524" layer="91"/>
<wire x1="-27.94" y1="10.16" x2="-25.4" y2="10.16" width="0.1524" layer="91"/>
<label x="-25.4" y="10.16" size="1.778" layer="95" xref="yes"/>
</segment>
<segment>
<pinref part="U2" gate="G$1" pin="INT/"/>
<wire x1="15.24" y1="-55.88" x2="17.78" y2="-55.88" width="0.1524" layer="91"/>
<label x="17.78" y="-55.88" size="1.778" layer="95" xref="yes"/>
</segment>
</net>
<net name="N$14" class="0">
<segment>
<pinref part="U3" gate="&gt;NAME" pin="RS"/>
<pinref part="R2" gate="G$1" pin="2"/>
<wire x1="-35.56" y1="-40.64" x2="-33.02" y2="-40.64" width="0.1524" layer="91"/>
<wire x1="-33.02" y1="-40.64" x2="-33.02" y2="-43.18" width="0.1524" layer="91"/>
</segment>
</net>
<net name="N$10" class="0">
<segment>
<pinref part="U1" gate="G$1" pin="8"/>
<pinref part="SCK" gate="1" pin="1"/>
<wire x1="-12.7" y1="-12.7" x2="-10.16" y2="-12.7" width="0.1524" layer="91"/>
</segment>
</net>
<net name="SCK" class="0">
<segment>
<pinref part="SCK" gate="1" pin="2"/>
<wire x1="-22.86" y1="-12.7" x2="-25.4" y2="-12.7" width="0.1524" layer="91"/>
<label x="-25.4" y="-12.7" size="1.778" layer="95" rot="R180" xref="yes"/>
</segment>
<segment>
<pinref part="U2" gate="G$1" pin="OSC1"/>
<wire x1="-22.86" y1="-91.44" x2="-25.4" y2="-91.44" width="0.1524" layer="91"/>
<label x="-25.4" y="-91.44" size="1.778" layer="95" rot="R180" xref="yes"/>
</segment>
</net>
</nets>
</sheet>
</sheets>
</schematic>
</drawing>
</eagle>
